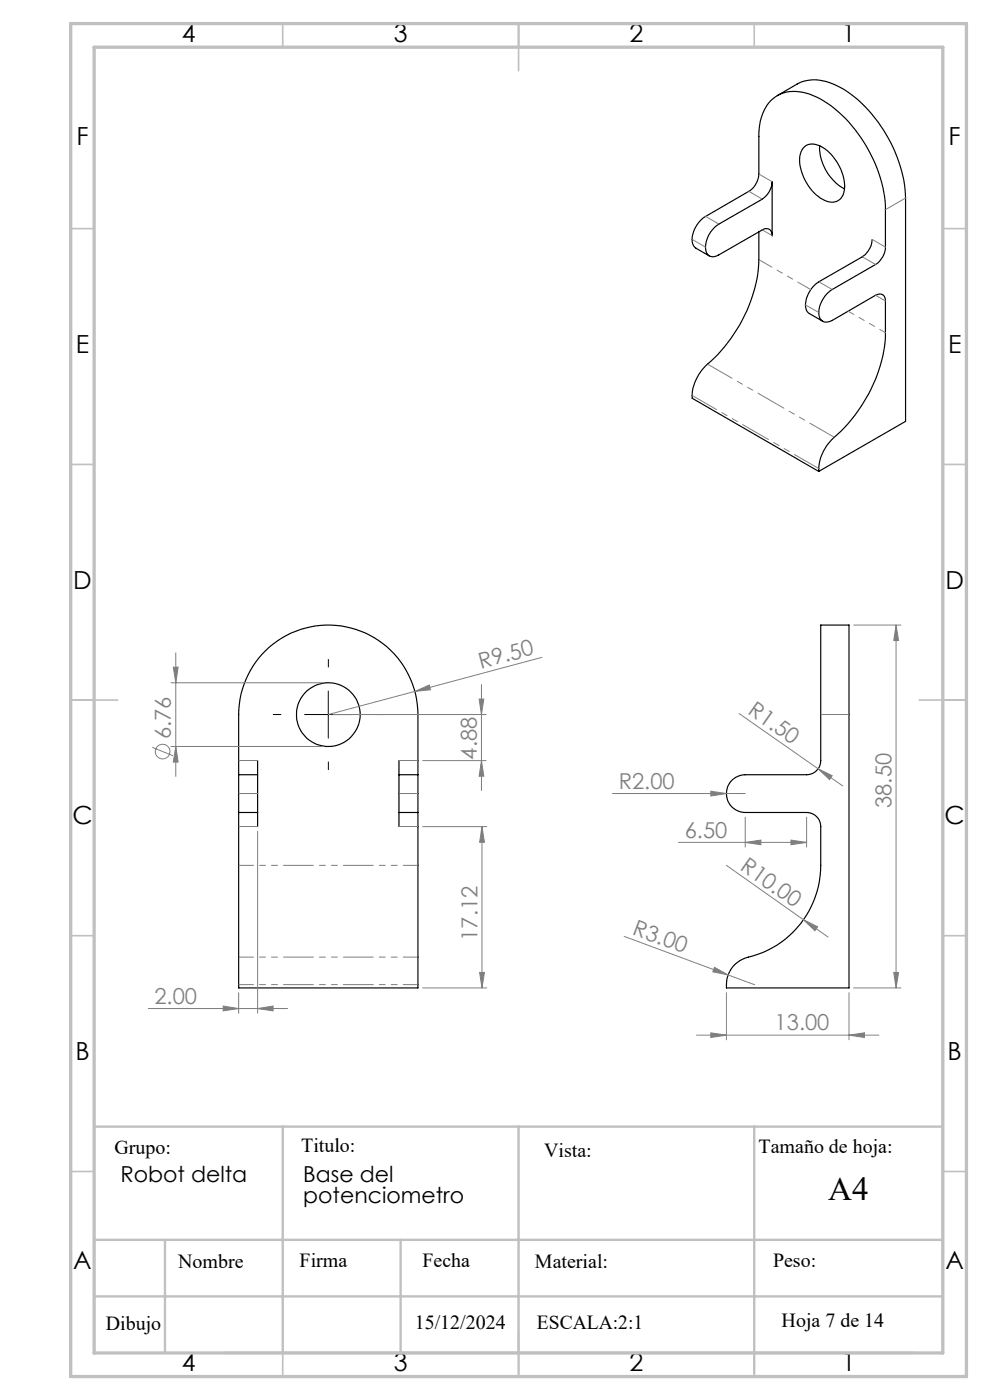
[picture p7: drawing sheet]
<svg xmlns="http://www.w3.org/2000/svg" width="210mm" height="297mm" viewBox="0 0 210 297" stroke-linecap="round" stroke-linejoin="round" font-family="sans-serif">
<g fill="none" stroke="#000" stroke-width=".25">
<path d="M164.9 20.3l4.2-2.5a8.7 8.7 0 0 1 8.4 .4 27.8 27.8 0 0 1 12.4 14.2 26 26 0 0 1 2.2 9.6v47.4l-18.4 10.6M170.5 31.3a3.1 3.1 0 0 1 4 0 10.1 10.1 0 0 1 4.6 9.2 2.76 2.76 0 0 1-4.6 1.8 10.3 10.3 0 0 1-4.8-9.1l.2-.9zM173.9 30.9a10.2 10.2 0 0 0 5.2 9.2M150.5 54.3l-2.9-1.6a3 3 0 0 1-.4-3.7 6.2 6.2 0 0 1 2.4-3.1l9.2-5.3a4.7 4.7 0 0 0 2.2-3.7v-7.9a9.9 9.9 0 0 1 3.5-8.5 8.6 8.6 0 0 1 8.7 .1 27.8 27.8 0 0 1 12.5 14.3 25 25 0 0 1 2.1 9.6v8a4.6 4.6 0 0 1-2.1 3.6l-9.2 5.3a5.8 5.8 0 0 0-2.6 6 1.69 1.69 0 0 0 2.6 .6l9.2-5.4a1.29 1.29 0 0 1 1.5-.1 1.29 1.29 0 0 1 .6 1.4v6.7a31.7 31.7 0 0 1-11.3 22.6 9.6 9.6 0 0 0-2.8 6.8M151.4 48.4l1.1-.8 9.2-5.3a4.8 4.8 0 0 0 2.1-3.7v11.4a1.3 1.3 0 0 0-.6-1.3 1.3 1.3 0 0 0-1.5 .1l-9.2 5.3a1.71 1.71 0 0 1-2 .2 1.71 1.71 0 0 1-.9-1.8 6.3 6.3 0 0 1 1.8-4.1zM161 49.2v5.9a31.9 31.9 0 0 1-11.4 22.5 9.5 9.5 0 0 0-2.8 6.9l26.9 15.5M185 50.8a4.8 4.8 0 0 1-2.1 3.7l-9.2 5.3a5.8 5.8 0 0 0-2.6 6l.6 .7 2.8 1.7M174.1 132.6h6v77h-26a6.2 6.2 0 0 1 5.7-6.8 20 20 0 0 0 14.3-19.2v-8.2a3 3 0 0 0-3-3h-13a4 4 0 0 1-4-4 4 4 0 0 1 4-4h13a3 3 0 0 0 3-3zM50.6 164.4v8M50.6 172.4v37.2h38.1v-37.2M50.6 164.4v-12.8a19 19 0 0 1 19-19 19 19 0 0 1 19.1 19v12.8M50.6 164.4h4"/>
<path d="M50.6 172.4h4M54.6 164.4v8M54.6 172.4v3M54.6 161.4v3M84.6 164.4v8M84.6 161.4v3M84.6 172.4v3M84.6 164.4h4.1M84.6 172.4h4.1M88.7 164.4v8"/>
<circle cx="69.7" cy="151.6" r="6.8"/>
</g>
<path d="M161 55.1l11 6.3M50.7 183.6h38M50.7 203h38M88.7 208.9h-38" fill="none" stroke="#808080" stroke-width=".21" stroke-dasharray="6.3 1.3 1.3 1.3 1.3 1.3" stroke-dashoffset="3.2"/>
<g fill="none" stroke="#808080" stroke-width=".21" stroke-dasharray="6.3 1.3 1.3 1.3 1.3 1.3">
<path d="M161 36.9l2.8 1.7M149.7 52.4l-2.9-1.6M149.7 45.9l2.8 1.6M161.7 42.2l-2.8-1.6M163.8 50l-2.1-1.2M173.7 59.8l2.8 1.6M185 50.8l2.8 1.6M185.7 56.1l-2.8-1.6M187.8 44.5l4.3-2.5M173.7 66.3l-2.8-1.6M187.8 63.9l-2.1-1.3M174.1 151.6h6"/>
<path d="M50.7 161.3h4M54.7 168.3h-4M54.7 175.3h-4M84.7 161.3h4M88.7 168.3h-4M88.7 175.3h-4"/>
</g>
<path d="M179.9 66l7.9 4.6" fill="none" stroke="#808080" stroke-width=".21" stroke-dasharray="6.3 1.3 1.3 1.3 1.3 1.3" stroke-dashoffset="4.9"/>
<path d="M150.1 77.3l26.9 15.5M173.7 99.4l-26.9-15.5" fill="none" stroke="#808080" stroke-width=".21" stroke-dasharray="6.3 1.3 1.3 1.3 1.3 1.3" stroke-dashoffset=".4"/>
<g fill="none" stroke="#808080" stroke-width=".21">
<path d="M37.3 138.5v26.2M115 139.4l-45.4 12.2M181.1 132.6h10M190.1 132.6l.5 3.3h-1zM190.1 132.6v77M32.3 158.5l4.4 1.8M36.3 144.8h32.4M36.3 158.4h32.4M36.8 141.5h1l-.5 3.3zM37.3 158.4l.5 3.3h-1zM70.6 151.6h32.5M88 146.7l3.1-1.4 .2 1z"/>
<path d="M101.6 148.3h1l-.5 3.3zM102.1 145.2v22.5M156.8 151.4l16.7 11.7M54.6 176.4v38.5M89.6 161.4h13.5M89.6 175.4h13.7M102.1 161.4l.5 3.3h-1zM102.2 175.4l.6 3.3h-1.1zM102.2 175.4v34.2M129.9 168.3h28.2M143.9 178.7h27.2M150.8 167.8l3.3 .5-3.3 .6z"/>
<path d="M158.1 178.7l3.3-.5v1zM158.1 173.4v6.3M167.8 178.2l3.3 .5-3.3 .5zM171.1 173.4v6.3M173.5 163.1l3 1.5-.5 .8zM173.5 163.1l5.3 3.6M132.4 198.6l22 8.2M154.1 183.6l16.3 11.5M170.4 195.1l3 1.5-.5 .8zM170.4 195.1l5.2 3.7M31.5 214h29.5M47.3 213.4l3.3 .6-3.3 .5z"/>
<path d="M50.6 210.6v4.3M54.6 214l3.3-.6v1.1zM89.6 209.6h13.7M101.7 206.3h1.1l-.6 3.3zM147.7 219.6h38.7M150.8 219.1l3.3 .5-3.3 .5zM151.6 205.2l2.8 1.6-3.2-.6zM154.1 210.6v10M154.4 206.8l5.7 2.1M180.1 219.6l3.3-.5v1zM180.1 210.6v10M181.1 209.6h10"/>
<path d="M189.6 206.3h1l-.5 3.3z"/>
<circle cx="34.5" cy="159.4" r="1.55"/>
</g>
<path d="M59.7 151.6h-1.8M69.7 141.6v-1.8M79.7 151.6h1.7M69.7 161.6v1.7" fill="none" stroke="#000" stroke-width=".21" stroke-dasharray="15.2 1.3 1.3 1.3" stroke-linecap="butt"/>
<path d="M64.6 151.6h10M69.6 146.6v10" fill="none" stroke="#000" stroke-width=".21"/>
<g fill="none" stroke="#c0c0c0" stroke-width=".35">
<path d="M60 5v5M110 5v10M160 5v5M15 48.5h5M200 48.5h5M15 98.5h5M200 98.5h5M15 148.5h10M195 148.5h10M15 198.5h5M200 198.5h5M15 248.5h5"/>
<path d="M200 248.5h5M60 287v5M110 282v10M160 287v5"/>
</g>
<path d="M20 239h180M60 239v48M110 239v48M160 239v52.4M20 263h180M20 275h180M35 263v24M85 263v24M47.7 287h146" fill="none" stroke="#c0c0c0" stroke-width=".5"/>
<path d="M15 5h190v287h-190zM20 10h180v277h-180z" fill="none" stroke="#c0c0c0" stroke-width=".7"/>
<g fill="#808080">
<path d="M173.5 163.1l3 1.5-.5 .8z"/>
<path d="M151.6 205.2l2.8 1.6-3.2-.6z"/>
<path d="M150.8 167.8l3.3 .5-3.3 .6z"/>
<path d="M88 146.7l3.1-1.4 .2 1z"/>
<path d="M170.4 195.1l3 1.5-.5 .8z"/>
<path d="M150.8 219.1l3.3 .5-3.3 .5zM180.1 219.6l3.3-.5v1zM158.1 178.7l3.3-.5v1zM167.8 178.2l3.3 .5-3.3 .5z"/>
<path d="M54.6 214l3.3-.6v1.1zM47.3 213.4l3.3 .6-3.3 .5z"/>
<path d="M102.1 161.4l.5 3.3h-1zM101.6 148.3h1l-.5 3.3z"/>
<path d="M190.1 132.6l.5 3.3h-1zM189.6 206.3h1l-.5 3.3z"/>
<path d="M36.8 141.5h1l-.5 3.3zM37.3 158.4l.5 3.3h-1zM102.2 175.4l.6 3.3h-1.1zM101.7 206.3h1.1l-.6 3.3z"/>
</g>
<text font-size="7.1" x="175.7" y="254.7">A4</text>
<g font-size="5.3">
<text x="38.5" y="8.9">4</text>
<text x="83.5" y="8.9">3</text>
<text x="133.6" y="8.9">2</text>
<text x="178.6" y="8.9">1</text>
<text x="16.2" y="30.7">F</text>
<text x="201.2" y="30.7">F</text>
<text x="16.1" y="74.9">E</text>
<text x="201.1" y="74.9">E</text>
<text x="15.5" y="124.9">D</text>
<text x="200.5" y="124.9">D</text>
<text x="15.4" y="174.9">C</text>
<text x="200.4" y="174.9">C</text>
<text x="16" y="224.9">B</text>
<text x="201" y="224.9">B</text>
<text x="15.5" y="269.2">A</text>
<text x="200.5" y="269.2">A</text>
<text x="38.5" y="290.9">4</text>
<text x="83.5" y="290.9">3</text>
<text x="133.6" y="290.9">2</text>
<text x="178.6" y="290.9">1</text>
</g>
<g font-size="4.7" fill="#808080">
<text x="102" y="141.9" transform="rotate(-15 102 141.9)">R9.50</text>
<text x="158.4" y="151.3" transform="rotate(35 158.4 151.3)">R1.50</text>
<text x="36.2" y="156.9" transform="rotate(-90 36.2 156.9)">6.76</text>
<text x="101.1" y="161.1" transform="rotate(-90 101.1 161.1)">4.88</text>
<text x="131.3" y="167.4">R2.00</text>
<text x="189.1" y="171.4" transform="rotate(-90 189.1 171.4)">38.50</text>
<text x="145.3" y="177.7">6.50</text>
<text x="156.8" y="184.3" transform="rotate(35 156.8 184.3)">R10.00</text>
<text x="101.3" y="199.6" transform="rotate(-90 101.3 199.6)">17.12</text>
<text x="134" y="198.2" transform="rotate(20 134 198.2)">R3.00</text>
<text x="32.8" y="212.9">2.00</text>
<text x="164.3" y="218.6">13.00</text>
</g>
<g font-size="4.7">
<text x="25.5" y="250.7">Robot delta</text>
<text x="64.3" y="250.7">Base del</text>
<text x="64.3" y="255.3">potenciometro</text>
</g>
<g font-size="4.2">
<text x="24.3" y="244.9">Grupo:</text>
<text x="63.9" y="244.3">Titulo:</text>
<text x="115.4" y="245.5">Vista:</text>
<text x="160.9" y="244.7">Tamaño de hoja:</text>
<text x="37.8" y="269">Nombre</text>
<text x="63.6" y="268.9">Firma</text>
<text x="89.6" y="268.9">Fecha</text>
<text x="113.5" y="269">Material:</text>
<text x="164" y="268.7">Peso:</text>
<text x="88" y="281.9">15/12/2024</text>
<text x="113.9" y="281.9">ESCALA:2:1</text>
<text x="165.8" y="281.6">Hoja 7 de 14</text>
<text x="22.4" y="282.1">Dibujo</text>
</g>
</svg>
